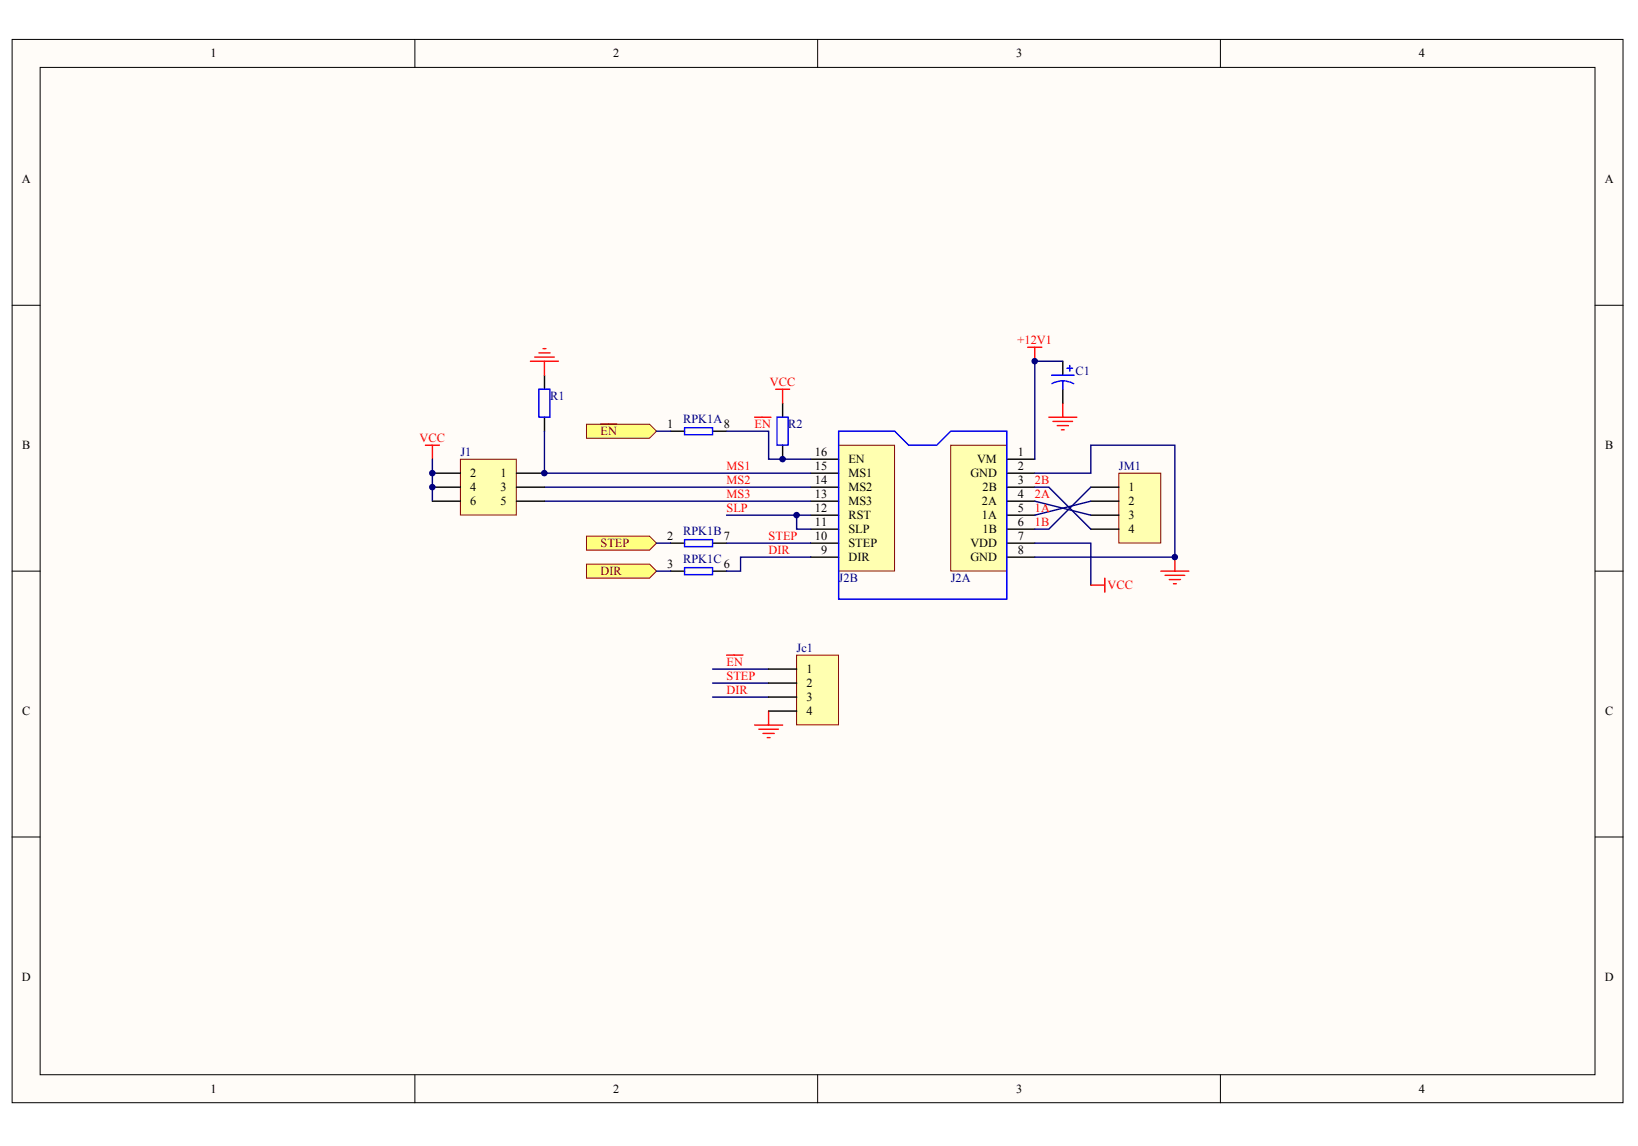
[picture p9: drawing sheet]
<svg xmlns="http://www.w3.org/2000/svg" width="289mm" height="202mm" viewBox="0 0 289 202" stroke-linecap="round" stroke-linejoin="round" font-family="sans-serif">
<g fill="#fffcf8" stroke="#000" stroke-width=".18">
<path d="M2.1 7h284.2v187.5h-284.2z"/>
<path d="M7.1 11.9h274.2v177.7h-274.2z"/>
</g>
<path d="M73.2 7v4.9M144.2 7v4.9M215.3 7v4.9M2.1 53.8h5M281.4 53.8h4.9M2.1 100.7h5M281.4 100.7h4.9M2.1 147.6h5M281.4 147.6h4.9M73.2 189.6v4.9M144.2 189.6v4.9M215.3 189.6v4.9" fill="none" stroke="#000" stroke-width=".18"/>
<path d="M96 66.2v2.5M96 73.6v2.5" fill="none" stroke="#000" stroke-width=".25"/>
<path d="M95 68.7h2v4.9h-2z" fill="none" stroke="#00f" stroke-width=".25"/>
<path d="M197.4 83.5h7.3v12.3h-7.3z" fill="#ffffb0" stroke="#800000" stroke-width=".18"/>
<path d="M192.4 85.9h5M192.4 88.4h5M192.4 90.9h5M192.4 93.3h5" fill="none" stroke="#000" stroke-width=".25"/>
<path d="M103.5 74.8h11.1l1.2 1.3-1.2 1.2h-11.1z" fill-rule="evenodd" fill="#ffff80" stroke="#800000" stroke-width=".18"/>
<path d="M105.9 74.8h2.9" fill="none" stroke="#800000" stroke-width=".25"/>
<g fill="#ffff80" stroke="#800000" stroke-width=".18">
<path d="M103.5 99.5h11.1l1.2 1.2-1.2 1.3h-11.1z" fill-rule="evenodd"/>
<path d="M103.5 94.6h11.1l1.2 1.2-1.2 1.2h-11.1z" fill-rule="evenodd"/>
</g>
<path d="M147.9 78.5h9.9v22.2h-9.9z" fill="#ffffb0" stroke="#800000" stroke-width=".18"/>
<path d="M143 98.3h4.9M143 95.8h4.9M143 93.3h4.9M143 90.9h4.9M143 88.4h4.9M143 85.9h4.9M143 83.5h4.9M143 81h4.9" fill="none" stroke="#000" stroke-width=".25"/>
<path d="M167.7 78.5h9.9v22.2h-9.9z" fill="#ffffb0" stroke="#800000" stroke-width=".18"/>
<path d="M138 71.1v2.5M138 78.5v2.5M187.5 63.7v2.5M187.5 68.7v2.4M177.6 81h4.9M177.6 83.5h4.9M177.6 85.9h4.9M177.6 88.4h4.9M177.6 90.9h4.9M177.6 93.3h4.9M177.6 95.8h4.9M177.6 98.3h4.9" fill="none" stroke="#000" stroke-width=".25"/>
<g fill="none" stroke="#000080" stroke-width=".25">
<path d="M96 76.1v7.4h47M187.5 63.7h-5v17.3M76.3 81v7.4M96 85.9h47M96 88.4h47M128.2 90.9h12.3M143 90.9h-2.5v2.4h2.5M182.5 85.9h2.5l7.4 7.4M182.5 83.5h9.9v-5h14.8v19.8h-24.7M182.5 95.8h9.9v7.4M182.5 88.4l9.9 2.5M192.4 88.4l-9.9 2.5"/>
<path d="M125.7 118h9.9M125.7 120.5h9.9M125.7 123h9.9"/>
</g>
<g fill="none" stroke="#f00" stroke-width=".25">
<path d="M75 78.5h2.5M76.3 78.5v2.5M93.6 63.7h4.9M94.3 63h3.5M95 62.2h2M95.8 61.5h.5M96 63.7v2.5M133.1 73.6h2.9M136.8 68.7h2.5M138 68.7v2.4M181.3 61.3h2.5M182.5 61.3v2.4"/>
<path d="M185 73.6h4.9M185.7 74.3h3.5M186.5 75.1h2M187.2 75.8h.5M187.5 71.1v2.5M207.2 98.3v2.4M128.2 115.6h2.9M192.4 103.2h2.5M194.9 102v2.4M204.8 100.7h4.9M205.5 101.5h3.5M206.2 102.2h2"/>
<path d="M207 103h.5M133.1 127.9h4.9M133.8 128.6h3.5M134.6 129.4h2M135.3 130.1h.5M135.6 125.4v2.5"/>
</g>
<path d="M137.1 73.6h1.9v4.9h-1.9zM147.9 76.1h9.9l2.5 2.4h4.9l2.5-2.4h9.9v29.6h-29.7zM185.5 66.2h3.9M187.5 67.2l.8 .1 1.1 .4M187.5 67.2l-1.2 .2-.8 .3M187.5 67.2v1.5M188.2 65h1M188.7 64.5v.9" fill="none" stroke="#00f" stroke-width=".25"/>
<path d="M81.2 81h9.9v9.8h-9.9z" fill="#ffffb0" stroke="#800000" stroke-width=".18"/>
<path d="M76.3 83.5h4.9M76.3 85.9h4.9M76.3 88.4h4.9M91.1 83.5h4.9M91.1 85.9h4.9M91.1 88.4h4.9" fill="none" stroke="#000" stroke-width=".25"/>
<path d="M140.5 115.6h7.4v12.3h-7.4z" fill="#ffffb0" stroke="#800000" stroke-width=".18"/>
<path d="M118.3 76.1h2.4M125.7 76.1h2.5M118.3 95.8h2.4M125.7 95.8h2.5M118.3 100.7h2.4M125.7 100.7h2.5M135.6 118h4.9M135.6 120.5h4.9M135.6 123h4.9M135.6 125.4h4.9" fill="none" stroke="#000" stroke-width=".25"/>
<path d="M120.7 75.4h5v1.3h-5zM120.7 95.2h5v1.2h-5zM120.7 100.1h5v1.3h-5z" fill="none" stroke="#00f" stroke-width=".25"/>
<path d="M115.8 76.1h2.5M128.2 76.1h7.4v4.9h7.4M115.8 95.8h2.5M128.2 95.8h14.8M143 98.3h-12.4v2.4h-2.4M192.4 85.9l-7.4 7.4h-2.5M115.8 100.7h2.5" fill="none" stroke="#000080" stroke-width=".25"/>
<g fill="#000080" stroke="#000080" stroke-width=".18">
<circle cx="76.3" cy="85.9" r=".48"/>
<circle cx="76.3" cy="83.5" r=".48"/>
<circle cx="96" cy="83.5" r=".49"/>
<circle cx="138" cy="81" r=".48"/>
<circle cx="140.5" cy="90.9" r=".48"/>
<circle cx="182.5" cy="63.7" r=".48"/>
<circle cx="207.2" cy="98.3" r=".48"/>
</g>
<g font-size="2.2">
<text x="37.1" y="10.1">1</text>
<text x="108.2" y="10.1">2</text>
<text x="179.2" y="10.1">3</text>
<text x="250.3" y="10.1">4</text>
<text x="3.8" y="32.3">A</text>
<text x="283.1" y="32.3">A</text>
<text x="117.7" y="75.5">1</text>
<text x="127.7" y="75.5">8</text>
<text x="3.9" y="79.2">B</text>
<text x="143.8" y="82.9">15</text>
<text x="143.8" y="80.5">16</text>
<text x="149.7" y="81.7">EN</text>
<text x="172.3" y="81.7">VM</text>
<text x="179.6" y="80.5">1</text>
<text x="179.6" y="82.9">2</text>
<text x="283.1" y="79.2">B</text>
<text x="82.9" y="84.2">2</text>
<text x="82.9" y="86.6">4</text>
<text x="82.9" y="89.1">6</text>
<text x="88.3" y="84.2">1</text>
<text x="88.3" y="86.6">3</text>
<text x="88.3" y="89.1">5</text>
<text x="143.8" y="87.9">13</text>
<text x="143.8" y="85.4">14</text>
<text x="149.7" y="89.1">MS3</text>
<text x="149.7" y="86.6">MS2</text>
<text x="149.7" y="84.2">MS1</text>
<text x="171.2" y="84.2">GND</text>
<text x="173.2" y="89.1">2A</text>
<text x="173.3" y="86.6">2B</text>
<text x="179.6" y="85.4">3</text>
<text x="179.6" y="87.9">4</text>
<text x="199.1" y="86.6">1</text>
<text x="199.1" y="89.1">2</text>
<text x="117.7" y="95.3">2</text>
<text x="127.7" y="95.3">7</text>
<text x="143.8" y="95.3">10</text>
<text x="143.8" y="92.8">11</text>
<text x="143.8" y="90.3">12</text>
<text x="149.7" y="94">SLP</text>
<text x="149.7" y="91.6">RST</text>
<text x="173.2" y="91.6">1A</text>
<text x="173.3" y="94">1B</text>
<text x="179.6" y="90.3">5</text>
<text x="179.6" y="92.8">6</text>
<text x="179.6" y="95.3">7</text>
<text x="199.1" y="91.6">3</text>
<text x="199.1" y="94">4</text>
<text x="117.7" y="100.2">3</text>
<text x="127.7" y="100.2">6</text>
<text x="144.8" y="97.7">9</text>
<text x="149.7" y="99">DIR</text>
<text x="149.7" y="96.5">STEP</text>
<text x="171.2" y="96.5">VDD</text>
<text x="171.2" y="99">GND</text>
<text x="179.6" y="97.7">8</text>
<text x="142.2" y="118.7">1</text>
<text x="142.2" y="121.2">2</text>
<text x="142.2" y="123.7">3</text>
<text x="3.9" y="126.1">C</text>
<text x="142.2" y="126.1">4</text>
<text x="283.1" y="126.1">C</text>
<text x="3.8" y="173">D</text>
<text x="283.1" y="173">D</text>
<text x="37.1" y="192.8">1</text>
<text x="108.2" y="192.8">2</text>
<text x="179.2" y="192.8">3</text>
<text x="250.3" y="192.8">4</text>
</g>
<g font-size="2.2" fill="#f00">
<text x="179.5" y="60.7">+12V1</text>
<text x="135.8" y="68.1">VCC</text>
<text x="74" y="78">VCC</text>
<text x="133.1" y="75.5">EN</text>
<text x="128.2" y="82.9">MS1</text>
<text x="128.2" y="85.4">MS2</text>
<text x="128.2" y="87.9">MS3</text>
<text x="182.5" y="87.9">2A</text>
<text x="182.5" y="85.4">2B</text>
<text x="128.2" y="90.3">SLP</text>
<text x="135.6" y="95.3">STEP</text>
<text x="182.5" y="90.3">1A</text>
<text x="182.5" y="92.8">1B</text>
<text x="135.6" y="97.7">DIR</text>
<text x="195.4" y="103.9">VCC</text>
<text x="128.2" y="117.5">EN</text>
<text x="128.2" y="120">STEP</text>
<text x="128.2" y="122.4">DIR</text>
</g>
<g font-size="2.2" fill="#000080">
<text x="97" y="70.6">R1</text>
<text x="189.7" y="66.1">C1</text>
<text x="120.5" y="74.7">RPK1A</text>
<text x="139" y="75.5">R2</text>
<text x="81.2" y="80.5">J1</text>
<text x="197.4" y="82.9">JM1</text>
<text x="120.5" y="94.4">RPK1B</text>
<text x="120.5" y="99.3">RPK1C</text>
<text x="147.9" y="102.7">J2B</text>
<text x="167.7" y="102.7">J2A</text>
<text x="140.5" y="115">Jc1</text>
</g>
<g font-size="2.2" fill="#800000">
<text x="105.9" y="76.8">EN</text>
<text x="105.9" y="101.4">DIR</text>
<text x="105.9" y="96.5">STEP</text>
</g>
</svg>
